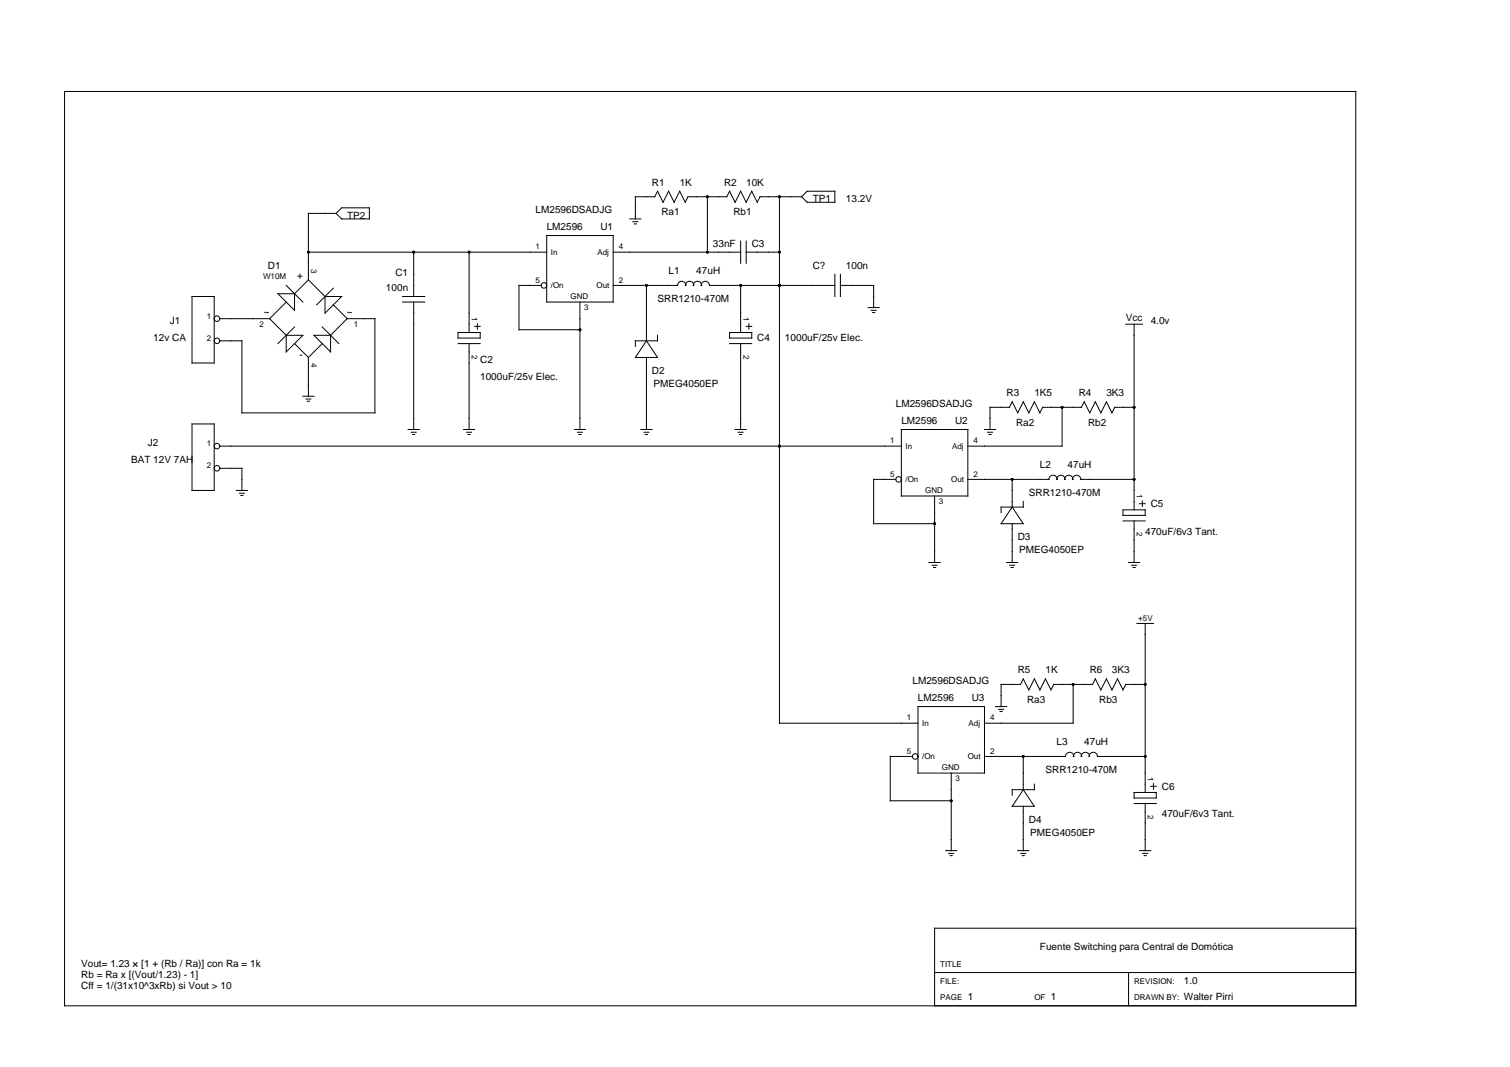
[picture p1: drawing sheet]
<svg xmlns="http://www.w3.org/2000/svg" width="297mm" height="210mm" viewBox="0 0 297 210" stroke-linecap="round" stroke-linejoin="round" font-family="sans-serif">
<g fill="none" stroke="#000" stroke-width=".2">
<path d="M12.7 18h254v179.9h-254zM139.2 38.7v10.9M153.3 38.7v103.6h27.3M157.7 38.7h-8.2l-.5 1.1-1.1-2.2-1.1 2.2-1.1-2.2-1.1 2.2-1.1-2.2-.5 1.1h-7.7l-.5 1.1-1.1-2.2-1.1 2.2-1.1-2.2-1.1 2.2-1.1-2.2-.5 1.1h-3.8v4.4M158.8 37.6h5.4v2.2h-5.4l-1.1-1.1zM37.8 58.3h4.3v13.1h-4.3zM54.7 57.8h3.2v3.3zM56.3 59.4l-3.3 3.3M56.3 56.1l3.3 3.3M60.7 55.1l-2.8 2.7M60.7 55.1l3.2 3.2M60.7 49.6h46.8"/>
<path d="M63.9 58.3h3.3l-3.3 3.3zM65.6 56.7l-3.3 3.3M65.6 60l2.7 2.7M66.1 42h-5.4v13.1M66.1 42l1.1-1.1h5.5v2.2h-5.5zM79.2 58.3h4.4M79.2 59.4h4.4M81.4 49.6v8.7M81.4 59.4v25.1M92.3 49.6v15.8M106.5 56.1h-4.4v8.8h12M107.5 46.3h13.1v13.1h-13.1z"/>
<path d="M114.1 59.4v25.1M120.6 56.1h12.7a.8 .8 0 0 1 .8-.8 .8 .8 0 0 1 .8 .9 .78 .78 0 0 1 .8-.9 .78 .78 0 0 1 .7 .9 .78 .78 0 0 1 .8-.9 .78 .78 0 0 1 .8 .9 .8 .8 0 0 1 .8-.9 .8 .8 0 0 1 .8 .8h24.6M120.6 49.6h25.1M123.9 43.1h2.2M124.5 43.6h1M124.8 44h.4M127.2 56.1v11M145.7 47.4v4.4M145.7 56.1v9.3M146.8 49.6h6.5M146.8 47.4v4.4M164.2 54v4.3"/>
<path d="M165.3 56.1h6.6v4.4M165.3 54v4.3M43.2 62.7h9.8M53 62.7l3.3 3.3M56.3 66h3.3l-3.3 3.2zM57.9 67.6l2.8 2.7M57.9 64.3l-3.2 3.3M59.6 78h2.2M60.2 78.5h1M60.4 78.9h.5M60.7 70.3v7.7M61.8 66h3.2v3.2z"/>
<path d="M63.4 67.6l-2.7 2.7M63.4 64.3l3.3 3.3M68.3 62.7h5.4v18.5h-26.1v-14.1h-4.4M68.3 62.7l-3.3 3.3M90.1 67.6h4.4M90.1 65.4h4.4v1.1h-4.4zM92.3 67.6v16.9M93.4 64.2h1.1M93.9 63.7v1.1M127.2 67.1l2.1 3.2h-4.3zM127.2 70.3v14.2M129.3 66v1.1h-4.3v1"/>
<path d="M143.5 67.6h4.4M143.5 65.4h4.4v1.1h-4.4zM145.7 67.6v16.9M146.8 64.2h1.1M147.3 63.7v1.1M170.8 60.5h2.1M171.4 61.1h.9M171.6 61.5h.5M221.5 63.8h3.2M223.1 63.8v36.5M37.8 83.4h4.3v13.1h-4.3zM43.2 87.8h134.1"/>
<path d="M43.2 92.1h4.4v4.4M46.5 96.5h2.2M47.1 97h1M47.4 97.5h.4M80.3 84.5h2.2M80.9 85h1M81.2 85.5h.4M91.2 84.5h2.2M91.8 85h1M92.1 85.5h.4M113 84.5h2.2M113.6 85h1"/>
<path d="M113.9 85.5h.4M126.1 84.5h2.2M126.7 85h1M126.9 85.5h.5M144.6 84.5h2.2M145.2 85h1M145.5 85.5h.4M176.2 94.3h-4.3v8.7h12M177.3 84.5h13.1v13.1h-13.1zM183.9 97.6v13.1M190.4 94.3h15.9a.8 .8 0 0 1 .8-.8 .8 .8 0 0 1 .8 .8 .78 .78 0 0 1 .8-.8 .78 .78 0 0 1 .8 .8 .78 .78 0 0 1 .7-.8 .78 .78 0 0 1 .8 .8 .8 .8 0 0 1 .8-.8 .8 .8 0 0 1 .8 .8h10.5M193.7 84.5h2.1"/>
<path d="M194.3 85h.9M194.5 85.5h.5M199.1 99.8l2.2 3.2h-4.4zM199.1 94.3v5.5M201.3 98.7v1.1h-4.4v1M204.6 81.2l-1.1-2.2-1.1 2.2-1.1-2.2-1.1 2.2-1.1-2.2-.5 1.1h-3.8v4.4M205.1 80.1h7.6l.6-1.1 1.1 2.2 1.1-2.2 1.1 2.2 1-2.2 1.1 2.2 .6-1.1M205.1 80.1l-.5 1.1M208.9 80.1v7.7h-18.5M219.3 80.1h3.8M224.2 99.1h1.1M224.7 98.6v1"/>
<path d="M182.8 110.7h2.1M183.4 111.2h.9M183.6 111.6h.5M198 110.7h2.2M198.6 111.2h1M198.9 111.6h.4M199.1 103v7.7M220.9 100.3h4.4v1.1h-4.4zM220.9 102.5h4.4M222 110.7h2.2M222.6 111.2h1M222.9 111.6h.4"/>
<path d="M223.1 102.5v8.2M180.6 139h13.1v13.1h-13.1zM195.8 139h2.2M196.4 139.5h1M196.7 140h.4M211.1 134.6v7.7h-17.4M223.6 122.6h3.3M225.3 122.6v33.3M225.3 134.6h-3.8l-.6 1.1-1.1-2.2-1.1 2.2-1.1-2.2-1 2.2-1.1-2.2-.6 1.1h-7.6l-.6 1.1-1-2.2-1.1 2.2-1.1-2.2-1.1 2.2-1.1-2.2-.6 1.1h-3.8v4.4M179.5 148.8h-4.4v8.7h12M187.1 152.1v15.2M193.7 148.8h15.9a.8 .8 0 0 1 .8-.8 .8 .8 0 0 1 .8 .9 .78 .78 0 0 1 .8-.9 .78 .78 0 0 1 .7 .9 .78 .78 0 0 1 .8-.9 .78 .78 0 0 1 .8 .9 .8 .8 0 0 1 .8-.9 .8 .8 0 0 1 .8 .8h9.4"/>
<path d="M201.3 148.8v6.6M201.3 158.6v8.7M201.3 155.4l2.2 3.2h-4.4zM203.5 154.3v1.1h-4.4v1M223.1 158.1h4.4M223.1 155.9h4.4v1.1h-4.4zM225.3 158.1v9.2M226.4 154.7h1.1M226.9 154.2v1M186 167.3h2.2M186.6 167.9h1M186.9 168.3h.4"/>
<path d="M200.2 167.3h2.2M200.8 167.9h1M201.1 168.3h.4M224.2 167.3h2.2M224.8 167.9h1M225.1 168.3h.4M183.9 191.3h82.8M222 191.3v6.6M266.7 182.6h-82.8v15.3"/>
<circle cx="107" cy="56.1" r=".55"/>
<circle cx="42.7" cy="62.7" r=".55"/>
<circle cx="42.7" cy="67.1" r=".55"/>
<circle cx="42.7" cy="87.8" r=".55"/>
<circle cx="42.7" cy="92.1" r=".55"/>
<circle cx="176.8" cy="94.3" r=".55"/>
<circle cx="180" cy="148.8" r=".55"/>
</g>
<g fill="#000">
<circle cx="139.2" cy="38.7" r=".27"/>
<circle cx="153.3" cy="38.7" r=".27"/>
<circle cx="60.7" cy="49.6" r=".27"/>
<circle cx="81.4" cy="49.6" r=".27"/>
<circle cx="92.3" cy="49.6" r=".27"/>
<circle cx="127.2" cy="56.1" r=".27"/>
<circle cx="139.2" cy="49.6" r=".27"/>
<circle cx="145.7" cy="56.1" r=".27"/>
<circle cx="153.3" cy="56.1" r=".27"/>
<circle cx="153.3" cy="49.6" r=".27"/>
<circle cx="114.1" cy="64.9" r=".27"/>
<circle cx="153.3" cy="87.8" r=".27"/>
<circle cx="199.1" cy="94.3" r=".27"/>
<circle cx="208.9" cy="80.1" r=".27"/>
<circle cx="223.1" cy="94.3" r=".27"/>
<circle cx="223.1" cy="80.1" r=".27"/>
<circle cx="183.9" cy="103" r=".27"/>
<circle cx="211.1" cy="134.6" r=".27"/>
<circle cx="225.3" cy="134.6" r=".27"/>
<circle cx="187.1" cy="157.5" r=".27"/>
<circle cx="201.3" cy="148.8" r=".27"/>
<circle cx="225.3" cy="148.8" r=".27"/>
</g>
<g font-size="2">
<text x="105.4" y="42">LM2596DSADJG</text>
<text x="128.3" y="36.5">R1</text>
<text x="133.7" y="36.5">1K</text>
<text x="142.4" y="36.5">R2</text>
<text x="146.8" y="36.5">10K</text>
<text x="159.9" y="39.8">TP1</text>
<text x="166.4" y="39.8">13.2V</text>
<text x="68.3" y="43.1">TP2</text>
<text x="107.5" y="45.2">LM2596</text>
<text x="118.1" y="45.2">U1</text>
<text x="130.1" y="42.3">Ra1</text>
<text x="144.3" y="42.3">Rb1</text>
<text x="52.7" y="52.9">D1</text>
<text x="131.5" y="54">L1</text>
<text x="137" y="54">47uH</text>
<text x="140.2" y="48.5">33nF</text>
<text x="147.9" y="48.5">C3</text>
<text x="159.9" y="52.9">C?</text>
<text x="166.4" y="52.9">100n</text>
<text x="58.4" y="54.9">+</text>
<text x="75.9" y="57.2">100n</text>
<text x="77.8" y="54.3">C1</text>
<text x="129.3" y="59.4">SRR1210-470M</text>
<text x="33.4" y="63.8">J1</text>
<text x="51.9" y="61.9">~</text>
<text x="68.2" y="61.9">~</text>
<text x="221.5" y="63.2">Vcc</text>
<text x="226.4" y="63.8">4.0v</text>
<text x="30.1" y="67.1">12v CA</text>
<text x="58.9" y="70.4">-</text>
<text x="94.5" y="71.4">C2</text>
<text x="149" y="67.1">C4</text>
<text x="154.4" y="67.1">1000uF/25v Elec.</text>
<text x="94.5" y="74.7">1000uF/25v Elec.</text>
<text x="128.3" y="73.6">D2</text>
<text x="128.5" y="76.1">PMEG4050EP</text>
<text x="198" y="78">R3</text>
<text x="203.5" y="78">1K5</text>
<text x="212.2" y="78">R4</text>
<text x="217.6" y="78">3K3</text>
<text x="176.2" y="80.1">LM2596DSADJG</text>
<text x="177.3" y="83.4">LM2596</text>
<text x="187.9" y="83.4">U2</text>
<text x="199.9" y="83.7">Ra2</text>
<text x="214" y="83.7">Rb2</text>
<text x="29.1" y="87.8">J2</text>
<text x="25.8" y="91">BAT 12V 7AH</text>
<text x="204.6" y="92.1">L2</text>
<text x="210" y="92.1">47uH</text>
<text x="202.4" y="97.6">SRR1210-470M</text>
<text x="226.4" y="99.8">C5</text>
<text x="200.2" y="106.3">D3</text>
<text x="225.3" y="105.2">470uF/6v3 Tant.</text>
<text x="200.5" y="108.8">PMEG4050EP</text>
<text x="179.5" y="134.6">LM2596DSADJG</text>
<text x="180.6" y="137.9">LM2596</text>
<text x="191.1" y="137.9">U3</text>
<text x="200.2" y="132.5">R5</text>
<text x="205.7" y="132.5">1K</text>
<text x="214.4" y="132.5">R6</text>
<text x="218.7" y="132.5">3K3</text>
<text x="202" y="138.2">Ra3</text>
<text x="216.2" y="138.2">Rb3</text>
<text x="207.8" y="146.6">L3</text>
<text x="213.3" y="146.6">47uH</text>
<text x="205.7" y="152.1">SRR1210-470M</text>
<text x="228.5" y="155.4">C6</text>
<text x="202.4" y="161.9">D4</text>
<text x="228.5" y="160.8">470uF/6v3 Tant.</text>
<text x="202.7" y="164.4">PMEG4050EP</text>
<text x="16" y="190.2">Vout= 1.23 × [1 + (Rb / Ra)] con Ra = 1k</text>
<text x="204.6" y="187">Fuente Switching para Central de Domótica</text>
<text x="16" y="192.4">Rb = Ra x [(Vout/1.23) - 1]</text>
<text x="16" y="194.6">Cff = 1/(31x10^3xRb) si Vout &gt; 10</text>
<text x="190.4" y="196.8">1</text>
<text x="206.7" y="196.8">1</text>
<text x="232.9" y="193.5">1.0</text>
<text x="232.9" y="196.8">Walter Pirri</text>
</g>
<g font-size="1.6">
<text x="61.2" y="52.9" transform="rotate(90 61.2 52.9)">3</text>
<text x="105.3" y="49.1">1</text>
<text x="108.4" y="50.2">In</text>
<text x="117.5" y="50.2">Adj</text>
<text x="121.7" y="49.1">4</text>
<text x="51.8" y="54.8">W10M</text>
<text x="105.3" y="55.6">5</text>
<text x="108.4" y="56.7">/On</text>
<text x="112.3" y="58.9">GND</text>
<text x="117.3" y="56.7">Out</text>
<text x="121.7" y="55.6">2</text>
<text x="40.7" y="62.7">1</text>
<text x="51.1" y="64.3">2</text>
<text x="69.6" y="64.3">1</text>
<text x="92.8" y="62.4" transform="rotate(90 92.8 62.4)">1</text>
<text x="114.9" y="61.1">3</text>
<text x="146.2" y="62.4" transform="rotate(90 146.2 62.4)">1</text>
<text x="40.7" y="67.1">2</text>
<text x="61.2" y="71.4" transform="rotate(90 61.2 71.4)">4</text>
<text x="92.8" y="69.8" transform="rotate(90 92.8 69.8)">2</text>
<text x="146.2" y="69.8" transform="rotate(90 146.2 69.8)">2</text>
<text x="40.7" y="87.8">1</text>
<text x="175.1" y="87.2">1</text>
<text x="178.1" y="88.3">In</text>
<text x="187.3" y="88.3">Adj</text>
<text x="191.5" y="87.2">4</text>
<text x="40.7" y="92.1">2</text>
<text x="175.1" y="93.8">5</text>
<text x="178.1" y="94.8">/On</text>
<text x="187.1" y="94.8">Out</text>
<text x="191.5" y="93.8">2</text>
<text x="182" y="97">GND</text>
<text x="184.7" y="99.2">3</text>
<text x="223.6" y="97.2" transform="rotate(90 223.6 97.2)">1</text>
<text x="223.6" y="104.7" transform="rotate(90 223.6 104.7)">2</text>
<text x="223.9" y="122.1">+5V</text>
<text x="178.4" y="141.7">1</text>
<text x="181.4" y="142.8">In</text>
<text x="190.5" y="142.8">Adj</text>
<text x="194.8" y="141.7">4</text>
<text x="178.4" y="148.3">5</text>
<text x="181.4" y="149.4">/On</text>
<text x="190.4" y="149.4">Out</text>
<text x="194.8" y="148.3">2</text>
<text x="185.3" y="151.5">GND</text>
<text x="187.9" y="153.7">3</text>
<text x="225.8" y="152.8" transform="rotate(90 225.8 152.8)">1</text>
<text x="225.8" y="160.3" transform="rotate(90 225.8 160.3)">2</text>
<text x="184.9" y="190.2">TITLE</text>
<text x="184.9" y="193.5">FILE:</text>
<text x="184.9" y="196.8">PAGE</text>
<text x="203.5" y="196.8">OF</text>
<text x="223.1" y="193.5">REVISION:</text>
<text x="223.1" y="196.8">DRAWN BY:</text>
</g>
</svg>
